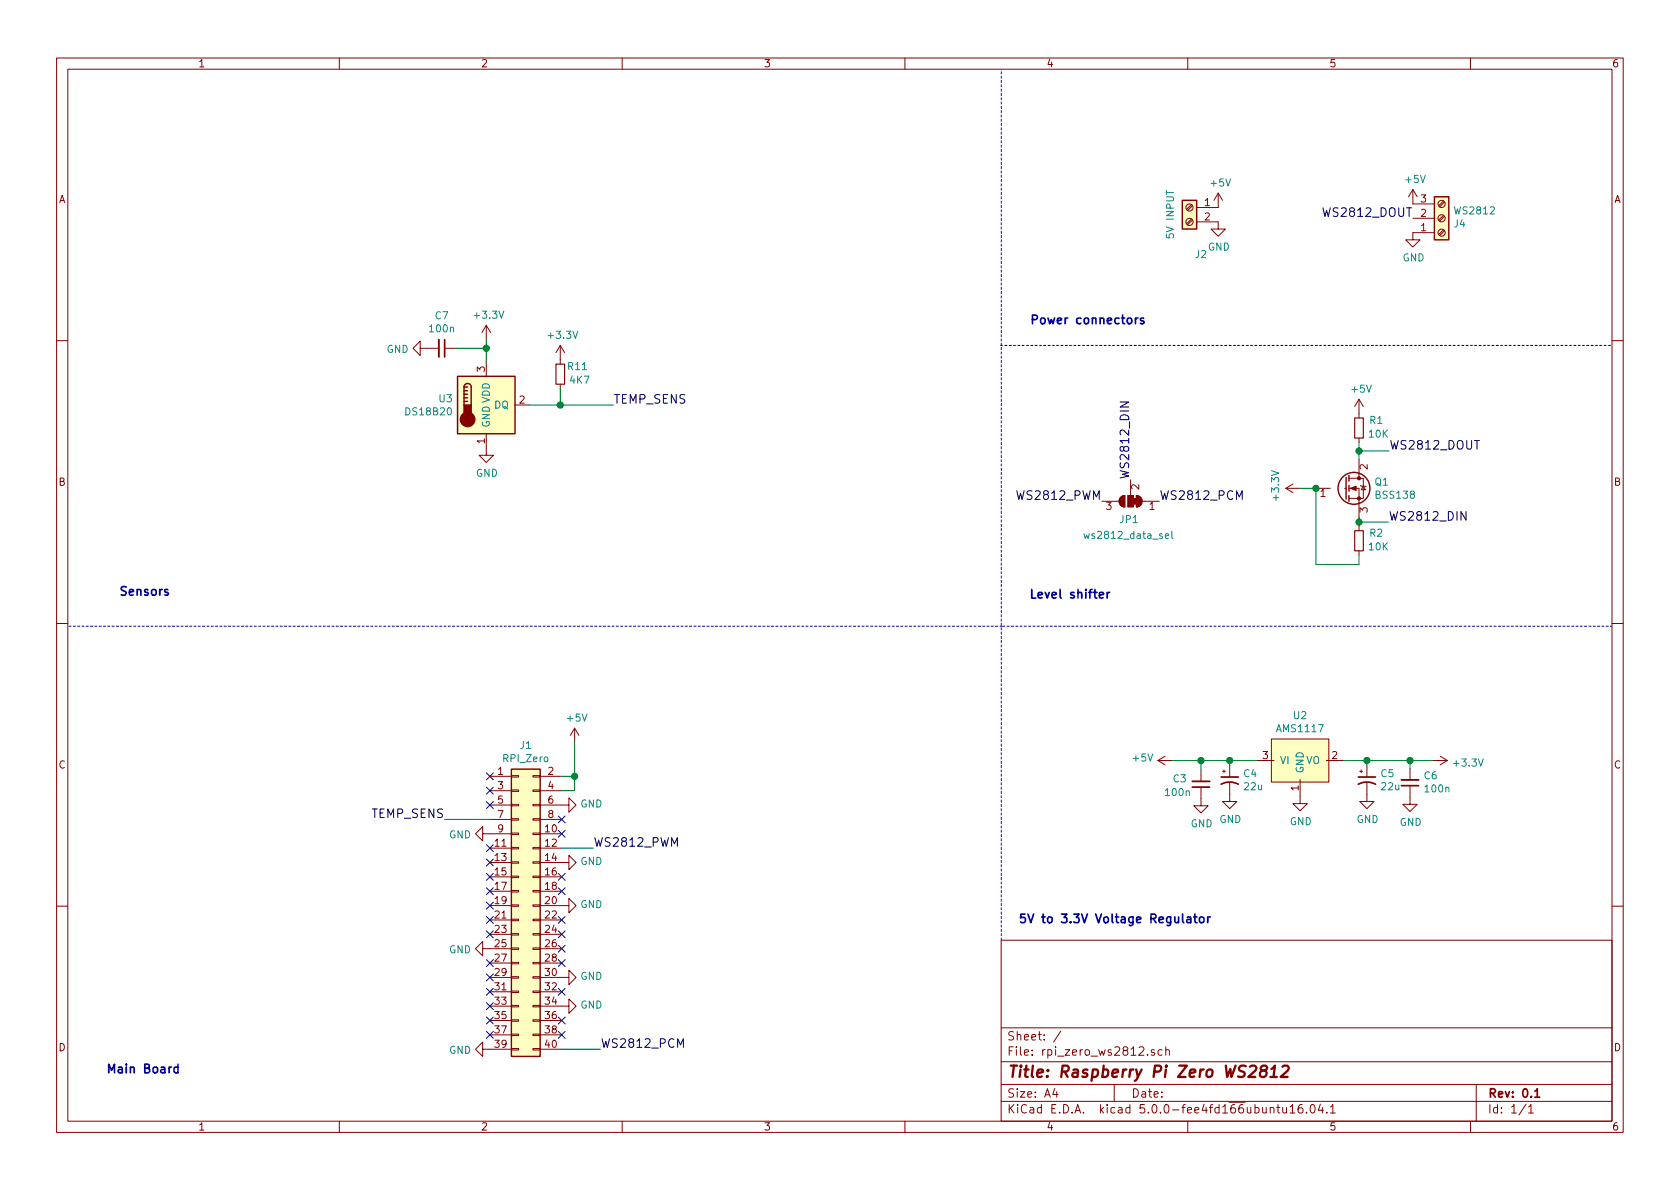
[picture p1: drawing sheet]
EESchema Schematic File Version 4
LIBS:rpi_zero_ws2812-cache
EELAYER 26 0
EELAYER END
$Descr A4 11693 8268
encoding utf-8
Sheet 1 1
Title "Raspberry Pi Zero WS2812"
Date ""
Rev "0.1"
Comp ""
Comment1 ""
Comment2 ""
Comment3 ""
Comment4 ""
$EndDescr
$Comp
L rpi_zero-archive:+5V #PWR019
U 1 1
P 4000 5160
F 0 "#PWR019" H 4000 5010 50  0001 C CNN
F 1 "+5V" H 4015 5333 50  0000 C CNN
F 2 "" H 4000 5160 50  0001 C CNN
F 3 "" H 4000 5160 50  0001 C CNN
	1    4000 5160
	1    0    0    -1  
$EndComp
$Comp
L rpi_zero-archive:AMS1117 U2
U 1 1
P 9150 5285
F 0 "U2" H 9050 5600 50  0000 C CNN
F 1 "AMS1117" H 9050 5509 50  0000 C CNN
F 2 "TO_SOT_Packages_SMD:SOT-223" H 9050 5516 60  0001 C CNN
F 3 "" H 9050 5335 60  0000 C CNN
	1    9150 5285
	1    0    0    -1  
$EndComp
$Comp
L rpi_zero-archive:CP1_Small C4
U 1 1
P 8560 5420
F 0 "C4" H 8651 5466 50  0000 L CNN
F 1 "22u" H 8651 5375 50  0000 L CNN
F 2 "Capacitors_Tantalum_SMD:CP_Tantalum_Case-B_EIA-3528-21_Hand" H 8560 5420 50  0001 C CNN
F 3 "" H 8560 5420 50  0001 C CNN
	1    8560 5420
	1    0    0    -1  
$EndComp
$Comp
L rpi_zero-archive:CP1_Small C5
U 1 1
P 9515 5420
F 0 "C5" H 9606 5466 50  0000 L CNN
F 1 "22u" H 9606 5375 50  0000 L CNN
F 2 "Capacitors_Tantalum_SMD:CP_Tantalum_Case-B_EIA-3528-21_Hand" H 9515 5420 50  0001 C CNN
F 3 "" H 9515 5420 50  0001 C CNN
	1    9515 5420
	1    0    0    -1  
$EndComp
$Comp
L rpi_zero-archive:GND #PWR08
U 1 1
P 8560 5520
F 0 "#PWR08" H 8560 5270 50  0001 C CNN
F 1 "GND" H 8565 5347 50  0000 C CNN
F 2 "" H 8560 5520 50  0001 C CNN
F 3 "" H 8560 5520 50  0001 C CNN
	1    8560 5520
	1    0    0    -1  
$EndComp
$Comp
L rpi_zero-archive:GND #PWR012
U 1 1
P 9050 5535
F 0 "#PWR012" H 9050 5285 50  0001 C CNN
F 1 "GND" H 9055 5362 50  0000 C CNN
F 2 "" H 9050 5535 50  0001 C CNN
F 3 "" H 9050 5535 50  0001 C CNN
	1    9050 5535
	1    0    0    -1  
$EndComp
$Comp
L rpi_zero-archive:GND #PWR018
U 1 1
P 9515 5520
F 0 "#PWR018" H 9515 5270 50  0001 C CNN
F 1 "GND" H 9520 5347 50  0000 C CNN
F 2 "" H 9515 5520 50  0001 C CNN
F 3 "" H 9515 5520 50  0001 C CNN
	1    9515 5520
	1    0    0    -1  
$EndComp
$Comp
L rpi_zero-archive:+5V #PWR06
U 1 1
P 8160 5285
F 0 "#PWR06" H 8160 5135 50  0001 C CNN
F 1 "+5V" V 8175 5413 50  0000 L CNN
F 2 "" H 8160 5285 50  0001 C CNN
F 3 "" H 8160 5285 50  0001 C CNN
	1    8160 5285
	0    -1   -1   0   
$EndComp
$Comp
L rpi_zero-archive:+3.3V #PWR021
U 1 1
P 9975 5285
F 0 "#PWR021" H 9975 5135 50  0001 C CNN
F 1 "+3.3V" V 9990 5413 50  0000 L CNN
F 2 "" H 9975 5285 50  0001 C CNN
F 3 "" H 9975 5285 50  0001 C CNN
	1    9975 5285
	0    1    1    0   
$EndComp
$Comp
L rpi_zero-archive:GND #PWR09
U 1 1
P 3410 5795
F 0 "#PWR09" H 3410 5545 50  0001 C CNN
F 1 "GND" V 3415 5667 50  0000 R CNN
F 2 "" H 3410 5795 50  0001 C CNN
F 3 "" H 3410 5795 50  0001 C CNN
	1    3410 5795
	0    1    1    0   
$EndComp
$Comp
L rpi_zero-archive:GND #PWR010
U 1 1
P 3410 6595
F 0 "#PWR010" H 3410 6345 50  0001 C CNN
F 1 "GND" V 3415 6467 50  0000 R CNN
F 2 "" H 3410 6595 50  0001 C CNN
F 3 "" H 3410 6595 50  0001 C CNN
	1    3410 6595
	0    1    1    0   
$EndComp
$Comp
L rpi_zero-archive:GND #PWR011
U 1 1
P 3410 7295
F 0 "#PWR011" H 3410 7045 50  0001 C CNN
F 1 "GND" V 3415 7167 50  0000 R CNN
F 2 "" H 3410 7295 50  0001 C CNN
F 3 "" H 3410 7295 50  0001 C CNN
	1    3410 7295
	0    1    1    0   
$EndComp
$Comp
L rpi_zero-archive:GND #PWR017
U 1 1
P 3910 6995
F 0 "#PWR017" H 3910 6745 50  0001 C CNN
F 1 "GND" V 3915 6867 50  0000 R CNN
F 2 "" H 3910 6995 50  0001 C CNN
F 3 "" H 3910 6995 50  0001 C CNN
	1    3910 6995
	0    -1   -1   0   
$EndComp
$Comp
L rpi_zero-archive:GND #PWR016
U 1 1
P 3910 6795
F 0 "#PWR016" H 3910 6545 50  0001 C CNN
F 1 "GND" V 3915 6667 50  0000 R CNN
F 2 "" H 3910 6795 50  0001 C CNN
F 3 "" H 3910 6795 50  0001 C CNN
	1    3910 6795
	0    -1   -1   0   
$EndComp
$Comp
L rpi_zero-archive:GND #PWR015
U 1 1
P 3910 6295
F 0 "#PWR015" H 3910 6045 50  0001 C CNN
F 1 "GND" V 3915 6167 50  0000 R CNN
F 2 "" H 3910 6295 50  0001 C CNN
F 3 "" H 3910 6295 50  0001 C CNN
	1    3910 6295
	0    -1   -1   0   
$EndComp
$Comp
L rpi_zero-archive:GND #PWR014
U 1 1
P 3910 5995
F 0 "#PWR014" H 3910 5745 50  0001 C CNN
F 1 "GND" V 3915 5867 50  0000 R CNN
F 2 "" H 3910 5995 50  0001 C CNN
F 3 "" H 3910 5995 50  0001 C CNN
	1    3910 5995
	0    -1   -1   0   
$EndComp
$Comp
L rpi_zero-archive:GND #PWR013
U 1 1
P 3910 5595
F 0 "#PWR013" H 3910 5345 50  0001 C CNN
F 1 "GND" V 3915 5467 50  0000 R CNN
F 2 "" H 3910 5595 50  0001 C CNN
F 3 "" H 3910 5595 50  0001 C CNN
	1    3910 5595
	0    -1   -1   0   
$EndComp
NoConn ~ 3410 5395
NoConn ~ 3410 5995
NoConn ~ 3410 6195
NoConn ~ 3910 6595
NoConn ~ 3910 6195
NoConn ~ 3910 6095
NoConn ~ 3910 5795
NoConn ~ 3910 5695
$Comp
L rpi_zero-archive:C_Small C6
U 1 1
P 9815 5440
F 0 "C6" H 9723 5394 50  0000 R CNN
F 1 "100n" H 9723 5485 50  0000 R CNN
F 2 "Capacitors_SMD:C_0805_HandSoldering" H 9815 5440 50  0001 C CNN
F 3 "" H 9815 5440 50  0001 C CNN
	1    9815 5440
	-1   0    0    1   
$EndComp
$Comp
L rpi_zero-archive:C_Small C3
U 1 1
P 8360 5450
F 0 "C3" H 8560 5415 50  0000 R CNN
F 1 "100n" H 8620 5510 50  0000 R CNN
F 2 "Capacitors_SMD:C_0805_HandSoldering" H 8360 5450 50  0001 C CNN
F 3 "" H 8360 5450 50  0001 C CNN
	1    8360 5450
	-1   0    0    1   
$EndComp
$Comp
L rpi_zero-archive:GND #PWR07
U 1 1
P 8360 5550
F 0 "#PWR07" H 8360 5300 50  0001 C CNN
F 1 "GND" H 8365 5377 50  0000 C CNN
F 2 "" H 8360 5550 50  0001 C CNN
F 3 "" H 8360 5550 50  0001 C CNN
	1    8360 5550
	1    0    0    -1  
$EndComp
$Comp
L rpi_zero-archive:GND #PWR020
U 1 1
P 9815 5540
F 0 "#PWR020" H 9815 5290 50  0001 C CNN
F 1 "GND" H 9820 5367 50  0000 C CNN
F 2 "" H 9815 5540 50  0001 C CNN
F 3 "" H 9815 5540 50  0001 C CNN
	1    9815 5540
	1    0    0    -1  
$EndComp
$Comp
L rpi_zero-archive:Conn_02x20_Odd_Even J1
U 1 1
P 3610 6295
F 0 "J1" H 3660 7412 50  0000 C CNN
F 1 "RPI_Zero" H 3660 7321 50  0000 C CNN
F 2 "Pin_Headers:Pin_Header_Straight_2x20_Pitch2.54mm" H 3610 6295 50  0001 C CNN
F 3 "" H 3610 6295 50  0001 C CNN
	1    3610 6295
	1    0    0    -1  
$EndComp
NoConn ~ 3410 5895
NoConn ~ 3410 6095
$Comp
L rpi_zero-archive:DS18B20 U3
U 1 1
P 3385 2810
F 0 "U3" H 3155 2856 50  0000 R CNN
F 1 "DS18B20" H 3155 2765 50  0000 R CNN
F 2 "TO_SOT_Packages_THT:TO-92_Inline_Narrow_Oval" H 2385 2560 50  0001 C CNN
F 3 "" H 3235 3060 50  0001 C CNN
	1    3385 2810
	1    0    0    -1  
$EndComp
$Comp
L rpi_zero-archive:R_Small R11
U 1 1
P 3900 2595
F 0 "R11" H 4020 2650 50  0000 C CNN
F 1 "4K7" H 4035 2555 50  0000 C CNN
F 2 "Resistors_SMD:R_0603_HandSoldering" H 3900 2595 50  0001 C CNN
F 3 "" H 3900 2595 50  0001 C CNN
	1    3900 2595
	1    0    0    -1  
$EndComp
$Comp
L rpi_zero-archive:GND #PWR026
U 1 1
P 3385 3110
F 0 "#PWR026" H 3385 2860 50  0001 C CNN
F 1 "GND" H 3390 2937 50  0000 C CNN
F 2 "" H 3385 3110 50  0001 C CNN
F 3 "" H 3385 3110 50  0001 C CNN
	1    3385 3110
	1    0    0    -1  
$EndComp
$Comp
L rpi_zero-archive:+3.3V #PWR025
U 1 1
P 3385 2355
F 0 "#PWR025" H 3385 2205 50  0001 C CNN
F 1 "+3.3V" H 3400 2528 50  0000 C CNN
F 2 "" H 3385 2355 50  0001 C CNN
F 3 "" H 3385 2355 50  0001 C CNN
	1    3385 2355
	1    0    0    -1  
$EndComp
$Comp
L rpi_zero-archive:C_Small C7
U 1 1
P 3075 2415
F 0 "C7" V 2846 2415 50  0000 C CNN
F 1 "100n" V 2937 2415 50  0000 C CNN
F 2 "Capacitors_SMD:C_0805_HandSoldering" H 3075 2415 50  0001 C CNN
F 3 "" H 3075 2415 50  0001 C CNN
	1    3075 2415
	0    1    1    0   
$EndComp
$Comp
L rpi_zero-archive:GND #PWR024
U 1 1
P 2975 2415
F 0 "#PWR024" H 2975 2165 50  0001 C CNN
F 1 "GND" V 2980 2287 50  0000 R CNN
F 2 "" H 2975 2415 50  0001 C CNN
F 3 "" H 2975 2415 50  0001 C CNN
	1    2975 2415
	0    1    1    0   
$EndComp
$Comp
L rpi_zero-archive:+3.3V #PWR027
U 1 1
P 3900 2495
F 0 "#PWR027" H 3900 2345 50  0001 C CNN
F 1 "+3.3V" H 3915 2668 50  0000 C CNN
F 2 "" H 3900 2495 50  0001 C CNN
F 3 "" H 3900 2495 50  0001 C CNN
	1    3900 2495
	1    0    0    -1  
$EndComp
Wire Wire Line
	4000 5495 3910 5495
Wire Wire Line
	4000 5160 4000 5395
Wire Wire Line
	4000 5395 3910 5395
Connection ~ 4000 5395
Wire Wire Line
	8160 5285 8360 5285
Wire Wire Line
	8560 5285 8560 5320
Wire Wire Line
	9350 5285 9515 5285
Wire Wire Line
	9515 5285 9515 5320
Connection ~ 8560 5285
Connection ~ 9515 5285
Wire Wire Line
	9815 5340 9815 5285
Connection ~ 9815 5285
Wire Wire Line
	8360 5350 8360 5285
Connection ~ 8360 5285
Wire Wire Line
	4180 7295 3910 7295
Wire Wire Line
	3685 2810 3900 2810
Wire Wire Line
	3900 2695 3900 2810
Connection ~ 3900 2810
Wire Wire Line
	3385 2355 3385 2415
Wire Wire Line
	3175 2415 3385 2415
Connection ~ 3385 2415
Wire Notes Line
	6970 6535 6970 475 
Wire Notes Line
	6965 2395 11220 2395
Wire Notes Line
	6980 4350 11220 4350
Text Notes 7085 6430 0    60   ~ 12
5V to 3.3V Voltage Regulator
Wire Notes Line
	6975 4350 470  4350
Wire Wire Line
	4000 5395 4000 5495
Wire Wire Line
	8560 5285 8750 5285
Wire Wire Line
	9515 5285 9815 5285
Wire Wire Line
	9815 5285 9975 5285
Wire Wire Line
	8360 5285 8560 5285
Wire Wire Line
	3900 2810 4270 2810
Wire Wire Line
	3385 2415 3385 2510
$Comp
L Connector:Screw_Terminal_01x03 J4
U 1 1
P 10035 1510
F 0 "J4" H 10115 1552 50  0000 L CNN
F 1 "WS2812" H 10115 1461 50  0000 L CNN
F 2 "w_conn_screw:mstba_2,5%2f3-g-5,08" H 10035 1510 50  0001 C CNN
F 3 "~" H 10035 1510 50  0001 C CNN
	1    10035 1510
	1    0    0    1   
$EndComp
$Comp
L Connector:Screw_Terminal_01x02 J2
U 1 1
P 8280 1435
F 0 "J2" H 8200 1110 50  0000 C CNN
F 1 "5V INPUT" V 8410 1385 50  0000 C CNN
F 2 "w_conn_screw:mstba_2,5%2f2-g-5,08" H 8280 1435 50  0001 C CNN
F 3 "~" H 8280 1435 50  0001 C CNN
	1    8280 1435
	-1   0    0    -1  
$EndComp
$Comp
L rpi_zero-archive:GND #PWR02
U 1 1
P 8480 1535
F 0 "#PWR02" H 8480 1285 50  0001 C CNN
F 1 "GND" H 8485 1362 50  0000 C CNN
F 2 "" H 8480 1535 50  0001 C CNN
F 3 "" H 8480 1535 50  0001 C CNN
	1    8480 1535
	1    0    0    -1  
$EndComp
$Comp
L rpi_zero-archive:+5V #PWR01
U 1 1
P 8480 1435
F 0 "#PWR01" H 8480 1285 50  0001 C CNN
F 1 "+5V" H 8495 1608 50  0000 C CNN
F 2 "" H 8480 1435 50  0001 C CNN
F 3 "" H 8480 1435 50  0001 C CNN
	1    8480 1435
	1    0    0    -1  
$EndComp
Wire Wire Line
	3910 5895 4130 5895
Text Label 4130 5895 0    60   ~ 0
WS2812_PWM
$Comp
L rpi_zero-archive:+5V #PWR03
U 1 1
P 9835 1410
F 0 "#PWR03" H 9835 1260 50  0001 C CNN
F 1 "+5V" H 9850 1583 50  0000 C CNN
F 2 "" H 9835 1410 50  0001 C CNN
F 3 "" H 9835 1410 50  0001 C CNN
	1    9835 1410
	1    0    0    -1  
$EndComp
$Comp
L rpi_zero-archive:GND #PWR04
U 1 1
P 9835 1610
F 0 "#PWR04" H 9835 1360 50  0001 C CNN
F 1 "GND" H 9840 1437 50  0000 C CNN
F 2 "" H 9835 1610 50  0001 C CNN
F 3 "" H 9835 1610 50  0001 C CNN
	1    9835 1610
	1    0    0    -1  
$EndComp
$Comp
L Jumper:SolderJumper_3_Bridged12 JP1
U 1 1
P 7870 3480
F 0 "JP1" H 7810 3610 50  0000 L CNN
F 1 "ws2812_data_sel" H 7565 3720 50  0000 L CNN
F 2 "mysensors_obscurities:3_pin_solder_jumper_smd" H 7870 3480 50  0001 C CNN
F 3 "~" H 7870 3480 50  0001 C CNN
	1    7870 3480
	-1   0    0    1   
$EndComp
Text Label 4180 7295 0    60   ~ 0
WS2812_PCM
NoConn ~ 3910 6395
NoConn ~ 3910 6495
NoConn ~ 3410 6295
NoConn ~ 3410 6395
NoConn ~ 3410 6495
NoConn ~ 3410 6695
NoConn ~ 3410 6795
NoConn ~ 3410 6895
NoConn ~ 3410 6995
NoConn ~ 3410 7095
NoConn ~ 3410 7195
NoConn ~ 3910 7095
NoConn ~ 3910 7195
Text Label 7670 3480 2    60   ~ 0
WS2812_PWM
Text Label 8070 3480 0    60   ~ 0
WS2812_PCM
NoConn ~ 3910 6695
NoConn ~ 3910 6895
NoConn ~ 3410 5495
NoConn ~ 3410 5595
$Comp
L rpi_zero-archive:R_Small R1
U 1 1
P 9460 2970
F 0 "R1" H 9580 3025 50  0000 C CNN
F 1 "10K" H 9595 2930 50  0000 C CNN
F 2 "w_smd_resistors:r_0603" H 9460 2970 50  0001 C CNN
F 3 "" H 9460 2970 50  0001 C CNN
	1    9460 2970
	1    0    0    -1  
$EndComp
$Comp
L rpi_zero-archive:R_Small R2
U 1 1
P 9460 3755
F 0 "R2" H 9580 3810 50  0000 C CNN
F 1 "10K" H 9595 3715 50  0000 C CNN
F 2 "w_smd_resistors:r_0603" H 9460 3755 50  0001 C CNN
F 3 "" H 9460 3755 50  0001 C CNN
	1    9460 3755
	1    0    0    -1  
$EndComp
Wire Wire Line
	9460 3590 9460 3625
Wire Wire Line
	9160 3920 9160 3390
Wire Wire Line
	9460 3190 9460 3130
Wire Wire Line
	9460 3855 9460 3920
Wire Wire Line
	9160 3920 9460 3920
$Comp
L rpi_zero-archive:+3.3V #PWR0101
U 1 1
P 9050 3390
F 0 "#PWR0101" H 9050 3240 50  0001 C CNN
F 1 "+3.3V" H 9065 3563 50  0000 C CNN
F 2 "" H 9050 3390 50  0001 C CNN
F 3 "" H 9050 3390 50  0001 C CNN
	1    9050 3390
	0    -1   -1   0   
$EndComp
Wire Wire Line
	9160 3390 9050 3390
$Comp
L rpi_zero-archive:+5V #PWR0102
U 1 1
P 9460 2870
F 0 "#PWR0102" H 9460 2720 50  0001 C CNN
F 1 "+5V" H 9475 3043 50  0000 C CNN
F 2 "" H 9460 2870 50  0001 C CNN
F 3 "" H 9460 2870 50  0001 C CNN
	1    9460 2870
	1    0    0    -1  
$EndComp
Wire Wire Line
	9460 3130 9670 3130
Connection ~ 9460 3130
Wire Wire Line
	9460 3130 9460 3070
Text Label 9670 3130 0    60   ~ 0
WS2812_DOUT
Wire Wire Line
	9460 3625 9665 3625
Connection ~ 9460 3625
Wire Wire Line
	9460 3625 9460 3655
Text Label 9665 3625 0    60   ~ 0
WS2812_DIN
Text Label 7870 3330 1    60   ~ 0
WS2812_DIN
Text Label 9835 1510 2    60   ~ 0
WS2812_DOUT
$Comp
L Transistor_FET:BSP129 Q1
U 1 1
P 9360 3390
F 0 "Q1" H 9565 3436 50  0000 L CNN
F 1 "BSS138" H 9565 3345 50  0000 L CNN
F 2 "w_smd_trans:sot23" H 9560 3315 50  0001 L CIN
F 3 "https://www.infineon.com/dgdl/Infineon-BSP129-DS-v01_42-en.pdf?fileId=db3a30433c1a8752013c1fc296d2395f" H 9360 3390 50  0001 L CNN
	1    9360 3390
	1    0    0    -1  
$EndComp
Connection ~ 9160 3390
Text Notes 825  4150 0    60   ~ 12
Sensors
Text Notes 7160 4170 0    60   ~ 12
Level shifter
Text Notes 7165 2260 0    60   ~ 12
Power connectors
Text Label 4270 2810 0    60   ~ 0
TEMP_SENS
Text Label 3095 5695 2    60   ~ 0
TEMP_SENS
Wire Wire Line
	3410 5695 3095 5695
Text Notes 735  7475 0    60   ~ 12
Main Board
$EndSCHEMATC
